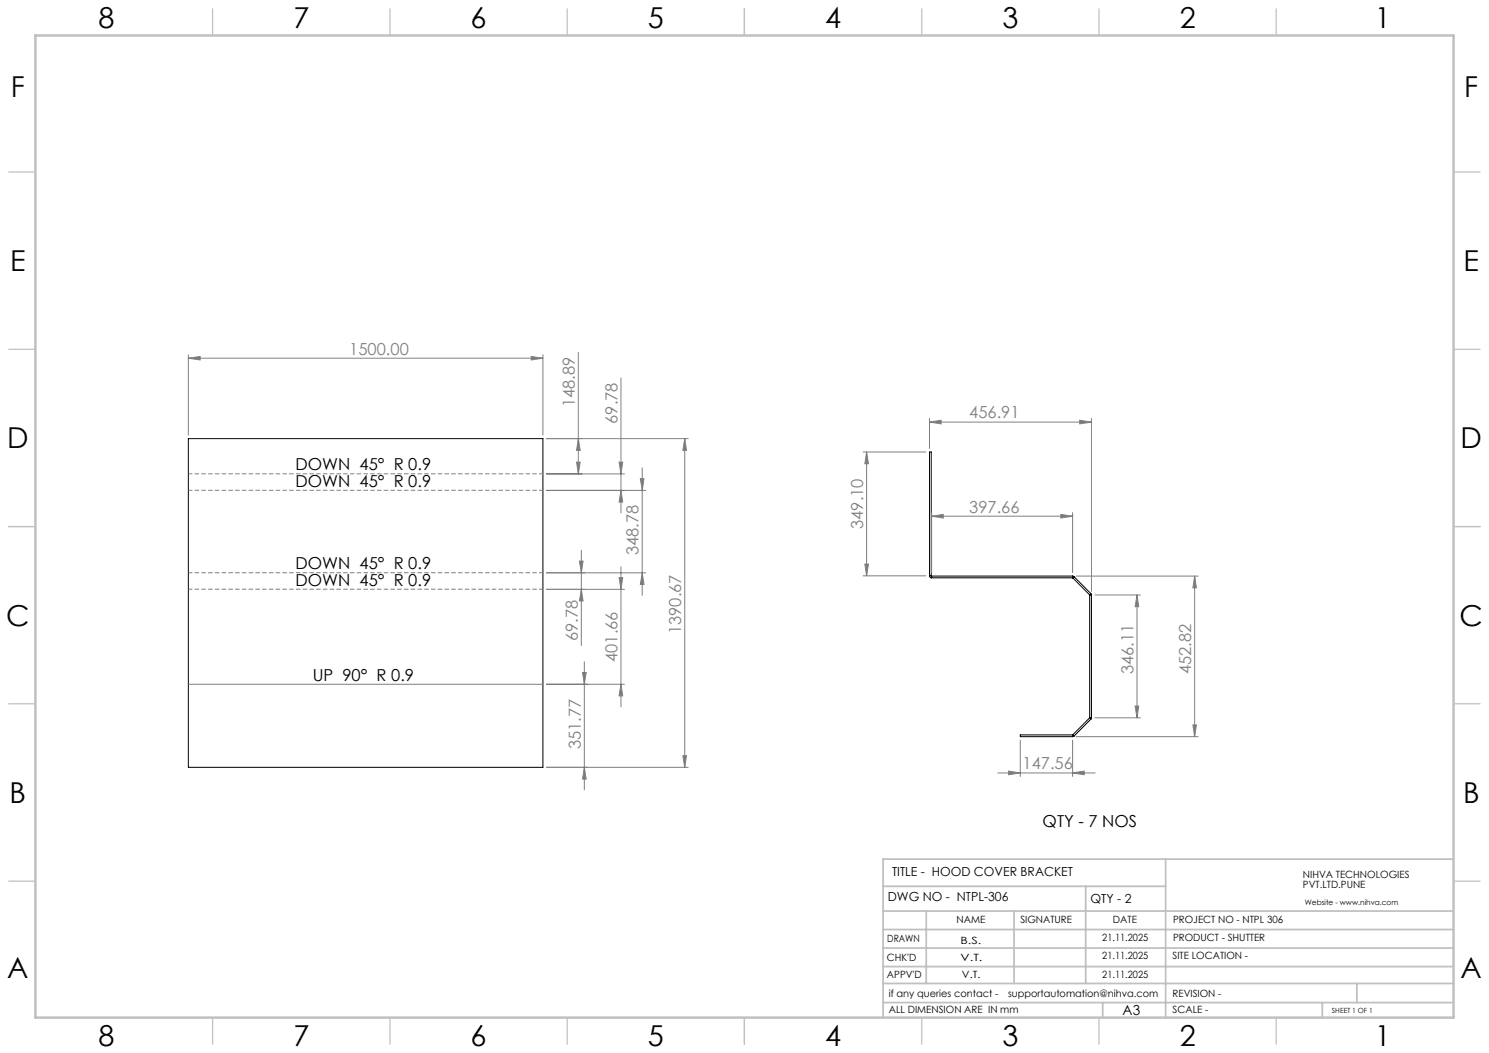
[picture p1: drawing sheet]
<svg xmlns="http://www.w3.org/2000/svg" width="420mm" height="297mm" viewBox="0 0 420 297" stroke-linecap="round" stroke-linejoin="round" font-family="sans-serif">
<g fill="none" stroke="#000" stroke-width=".28">
<path d="M53.1 123.7h100v92.7h-100zM262.2 162.4l.2 .5 .4 .1M262.2 162.4h.5M262.2 162.4v-34.9h.5v34.9M262.7 162.4l.1 .1M262.8 162.5v.5M262.8 163h39.7M262.8 162.5h39.7M302.5 163h.1M302.5 162.5l.5 .2M302.5 162.5v.5M302.6 163l4.7 4.8"/>
<path d="M303 162.7l-.4 .3M303 162.7l4.7 4.7M307.3 167.8h.1M307.4 167.8h.5M307.4 167.8v34.7M307.7 167.4l.2 .4M307.7 167.4l-.4 .4M307.9 167.8v34.7M302.5 207.3v.5M302.5 207.3h-14.7v.5h14.7M302.6 207.3h-.1M302.6 207.3l.4 .3"/>
<path d="M303 207.6l-.5 .2M307.3 202.5l.4 .3M307.3 202.5l-4.7 4.8M307.4 202.5h-.1M307.4 202.5h.5M307.7 202.8l-4.7 4.8M307.9 202.5l-.2 .3"/>
</g>
<g fill="none" stroke="#808080" stroke-width=".28">
<path d="M163.1 99.3v34.4M53.1 101l3.3-.5v1zM53.1 100v22.7M53.1 101h100M149.8 100.5l3.3 .5-3.3 .5zM153.1 100v22.7M175.2 106.6v38.1M262.2 119.1l3.3-.6v1.1zM262.2 118v8.5M262.2 119.1h45.7M304.6 118.5l3.3 .6-3.3 .5zM307.9 118v48.8"/>
<path d="M154.1 123.7h40M154.1 133.7h22M154.1 138.3h28M162.6 130.3h1.1l-.6 3.4zM163.1 123.7l.6 3.3h-1.1zM174.6 130.3h1l-.4 3.4zM175.2 138.3l.4 3.3h-1zM180.6 135h1l-.4 3.3zM181.2 132v35.9M193.1 123.7v92.7M193.1 123.7l.5 3.3h-1zM243.5 127.5h17.7"/>
<path d="M244.4 127.5v34.9M244.4 127.5l.6 3.3h-1.1zM163.4 158.3h1.1l-.5 3.3zM164 155.2v26.9M175.2 159.9v39.5M243.9 159.1h1.1l-.6 3.3zM262.8 145.6l3.3-.5v1zM262.8 144.6v16.9M262.8 145.6h39.7M299.2 145.1l3.3 .5-3.3 .5zM302.5 144.6v16.9M154.1 166.2h22"/>
<path d="M154.1 161.6h28M164 166.2l.5 3.3h-1.1zM174.6 162.9h1l-.4 3.3zM181.2 161.6l.4 3.2h-1zM243.5 162.4h17.7M303.5 162.5h34.5M308.9 167.8h12.8M320.7 167.8v34.7M320.7 167.8l.5 3.3h-1zM337 162.5v45.3M337 162.5l.5 3.3h-1zM53.1 193h100"/>
<path d="M154.1 193h22M164.3 189.7h1l-.5 3.3zM164.8 186.7v36.1M175.2 193l.4 3.3h-1zM320.2 199.1h1l-.5 3.4zM154.1 216.4h40M164.8 216.4l.5 3.3h-1zM192.6 213.1h1l-.5 3.3zM281.4 218h27.5M284.5 217.5l3.3 .5-3.3 .5zM287.8 208.8v10.2M302.5 218l3.3-.5v1z"/>
<path d="M302.5 208.8v10.2M303.5 207.8h34.5M308.9 202.5h12.8M336.5 204.5h1l-.5 3.3z"/>
</g>
<path d="M53.2 138.3h100M53.2 133.6h100M53.2 166.2h100M53.2 161.5h100" fill="none" stroke="#808080" stroke-width=".28" stroke-dasharray="1.3 .6" stroke-dashoffset=".2" stroke-linecap="butt"/>
<g fill="none" stroke="#c0c0c0" stroke-width=".35">
<path d="M60 2.5v7.5M110 2.5v7.5M160 2.5v7.5M210 2.5v7.5M260 2.5v7.5M310 2.5v7.5M360 2.5v7.5M2.5 48.5h7.5M410 48.5h7.5M2.5 98.5h7.5M410 98.5h7.5M2.5 148.5h7.5"/>
<path d="M410 148.5h7.5M2.5 198.5h7.5M410 198.5h7.5M2.5 248.5h7.5M410 248.5h7.5M60 287v7.5M110 287v7.5M160 287v7.5M210 287v7.5M260 287v7.5M310 287v7.5M360 287v7.5"/>
</g>
<g fill="none" stroke="#c0c0c0" stroke-width=".5">
<path d="M249.1 257h160.9M249.1 250h79.7M261.3 257v20.4M286 257v20.4M306.2 250v27.4M328.8 242.3v44.7M410 242.3h-160.9v44.7M249.1 272.6h160.9M249.1 267.4h160.9M249.1 262.2h160.9M249.1 277.4h160.9M382.7 277.4v5.4"/>
<path d="M249.1 282.8h160.9M311 282.8v4.2M373 282.8v4.2"/>
</g>
<path d="M10 10h400v277h-400z" fill="none" stroke="#c0c0c0" stroke-width=".7"/>
<g fill="#808080">
<path d="M149.8 100.5l3.3 .5-3.3 .5zM53.1 101l3.3-.5v1z"/>
<path d="M262.8 145.6l3.3-.5v1zM299.2 145.1l3.3 .5-3.3 .5z"/>
<path d="M304.6 118.5l3.3 .6-3.3 .5zM262.2 119.1l3.3-.6v1.1z"/>
<path d="M302.5 218l3.3-.5v1zM284.5 217.5l3.3 .5-3.3 .5z"/>
<path d="M164 166.2l.5 3.3h-1.1zM163.4 158.3h1.1l-.5 3.3z"/>
<path d="M192.6 213.1h1l-.5 3.3zM193.1 123.7l.5 3.3h-1z"/>
<path d="M163.1 123.7l.6 3.3h-1.1zM162.6 130.3h1.1l-.6 3.4zM174.6 130.3h1l-.4 3.4zM175.2 138.3l.4 3.3h-1zM180.6 135h1l-.4 3.3zM181.2 161.6l.4 3.2h-1zM174.6 162.9h1l-.4 3.3zM175.2 193l.4 3.3h-1zM164.3 189.7h1l-.5 3.3zM164.8 216.4l.5 3.3h-1z"/>
<path d="M244.4 127.5l.6 3.3h-1.1zM243.9 159.1h1.1l-.6 3.3zM320.7 167.8l.5 3.3h-1zM320.2 199.1h1l-.5 3.4zM337 162.5l.5 3.3h-1zM336.5 204.5h1l-.5 3.3z"/>
</g>
<g font-size="8.1">
<text x="27.8" y="8">8</text>
<text x="82.8" y="8">7</text>
<text x="132.8" y="8">6</text>
<text x="182.8" y="8">5</text>
<text x="232.8" y="8">4</text>
<text x="282.8" y="8">3</text>
<text x="332.8" y="8">2</text>
<text x="387.8" y="8">1</text>
<text x="3" y="27.2">F</text>
<text x="413" y="27.2">F</text>
<text x="2.8" y="76.5">E</text>
<text x="412.8" y="76.5">E</text>
<text x="2" y="126.5">D</text>
<text x="412" y="126.5">D</text>
<text x="1.7" y="176.5">C</text>
<text x="411.7" y="176.5">C</text>
<text x="2.7" y="226.5">B</text>
<text x="412.7" y="226.5">B</text>
<text x="2" y="275.7">A</text>
<text x="412" y="275.7">A</text>
<text x="27.8" y="295">8</text>
<text x="82.8" y="295">7</text>
<text x="132.8" y="295">6</text>
<text x="182.8" y="295">5</text>
<text x="232.8" y="295">4</text>
<text x="282.8" y="295">3</text>
<text x="332.8" y="295">2</text>
<text x="387.8" y="295">1</text>
</g>
<g font-size="4.7" fill="#808080">
<text x="98.5" y="100">1500.00</text>
<text x="162.1" y="114.8" transform="rotate(-90 162.1 114.8)">148.89</text>
<text x="174.1" y="119.5" transform="rotate(-90 174.1 119.5)">69.78</text>
<text x="273.4" y="118">456.91</text>
<text x="243.5" y="149.2" transform="rotate(-90 243.5 149.2)">349.10</text>
<text x="273.4" y="144.6">397.66</text>
<text x="180.1" y="156.6" transform="rotate(-90 180.1 156.6)">348.78</text>
<text x="192.1" y="178.9" transform="rotate(-90 192.1 178.9)">1390.67</text>
<text x="163" y="180.8" transform="rotate(-90 163 180.8)">69.78</text>
<text x="174.1" y="186.7" transform="rotate(-90 174.1 186.7)">401.66</text>
<text x="319.7" y="190.1" transform="rotate(-90 319.7 190.1)">346.11</text>
<text x="336" y="190.1" transform="rotate(-90 336 190.1)">452.82</text>
<text x="163.8" y="211.3" transform="rotate(-90 163.8 211.3)">351.77</text>
<text x="288.4" y="217">147.56</text>
</g>
<g font-size="4.7">
<text x="83.4" y="137.3">DOWN 45° R 0.9</text>
<text x="83.4" y="132.6">DOWN 45° R 0.9</text>
<text x="83.4" y="160.5">DOWN 45° R 0.9</text>
<text x="83.4" y="165.2">DOWN 45° R 0.9</text>
<text x="88.2" y="192">UP 90° R 0.9</text>
<text x="294.1" y="233.3">QTY - 7 NOS</text>
</g>
<text font-size="3.9" x="316.7" y="286.4">A3</text>
<g font-size="3.5">
<text x="251.6" y="247">TITLE - HOOD COVER BRACKET</text>
<text x="250.4" y="254.2">DWG NO - NTPL-306</text>
<text x="307.6" y="254.8">QTY - 2</text>
</g>
<g font-size="2.8">
<text x="367.5" y="247.7">NIHVA TECHNOLOGIES</text>
<text x="367.5" y="250.5">PVT.LTD.PUNE</text>
<text x="269.8" y="260.4">NAME</text>
<text x="287.8" y="260.4">SIGNATURE</text>
<text x="313.9" y="260.5">DATE</text>
<text x="330.9" y="260.5">PROJECT NO - NTPL 306</text>
<text x="250.3" y="265.7">DRAWN</text>
<text x="270.9" y="266.1">B.S.</text>
<text x="310.9" y="265.5">21.11.2025</text>
<text x="330.9" y="265.5">PRODUCT - SHUTTER</text>
<text x="250.2" y="271.1">CHK'D</text>
<text x="250.2" y="275.8">APPV'D</text>
<text x="270.9" y="271.1">V.T.</text>
<text x="271.3" y="275.8">V.T.</text>
<text x="310.9" y="270.6">21.11.2025</text>
<text x="310.9" y="275.8">21.11.2025</text>
<text x="330.7" y="270.6">SITE LOCATION -</text>
<text x="250.7" y="281.1">if any queries contact -</text>
<text x="284.3" y="281.1">supportautomation@nihva.com</text>
<text x="330.7" y="281.1">REVISION -</text>
<text x="250.7" y="285.6">ALL DIMENSION ARE IN mm</text>
<text x="330.7" y="285.6">SCALE -</text>
</g>
<text font-size="2.1" x="368.1" y="255.1">Website - www.nihva.com</text>
<text font-size="2" x="375.7" y="285.6">SHEET 1 OF 1</text>
</svg>
